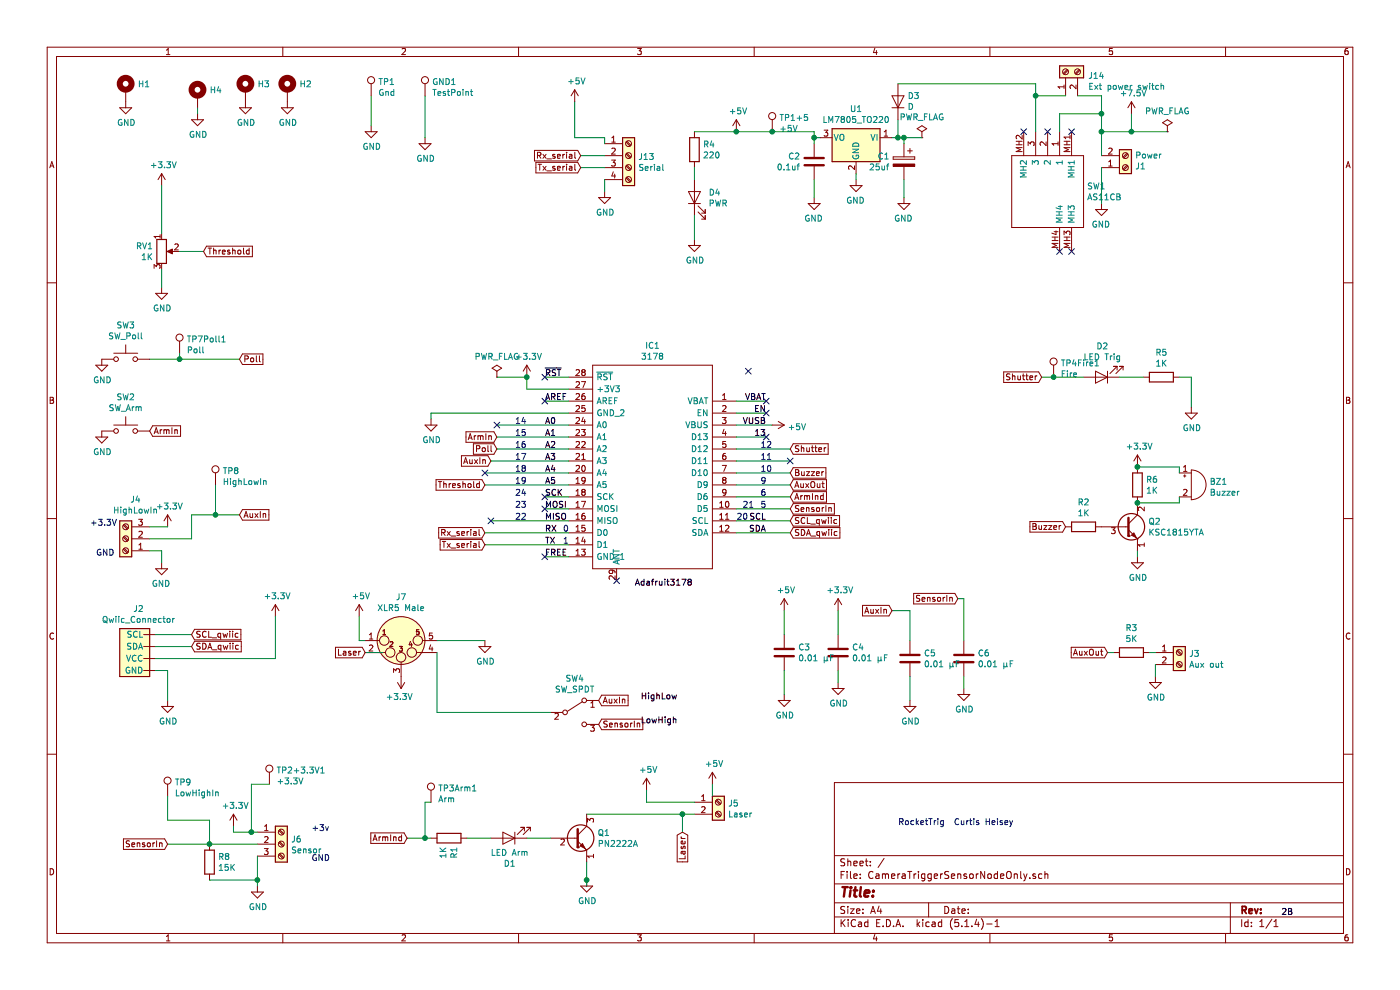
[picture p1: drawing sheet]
EESchema Schematic File Version 4
LIBS:CameraTriggerSensorNodeOnly-cache
EELAYER 30 0
EELAYER END
$Descr A4 11693 8268
encoding utf-8
Sheet 1 1
Title ""
Date ""
Rev ""
Comp ""
Comment1 ""
Comment2 ""
Comment3 ""
Comment4 ""
$EndDescr
$Comp
L Switch:SW_Push SW3
U 1 1
P 1050 3000
F 0 "SW3" H 1050 3285 50  0000 C CNN
F 1 "SW_Poll" H 1050 3194 50  0000 C CNN
F 2 "Button_Switch_THT:KSA_Tactile_SPST" H 1050 3200 50  0001 C CNN
F 3 "~http://www.ckswitches.com/media/1457/ksa_ksl.pdf" H 1050 3200 50  0001 C CNN
	1    1050 3000
	1    0    0    -1  
$EndComp
$Comp
L power:GND #PWR06
U 1 1
P 850 3000
F 0 "#PWR06" H 850 2750 50  0001 C CNN
F 1 "GND" H 855 2827 50  0000 C CNN
F 2 "" H 850 3000 50  0001 C CNN
F 3 "" H 850 3000 50  0001 C CNN
	1    850  3000
	1    0    0    -1  
$EndComp
$Comp
L power:GND #PWR0103
U 1 1
P 2150 7400
F 0 "#PWR0103" H 2150 7150 50  0001 C CNN
F 1 "GND" H 2155 7227 50  0000 C CNN
F 2 "" H 2150 7400 50  0001 C CNN
F 3 "" H 2150 7400 50  0001 C CNN
	1    2150 7400
	1    0    0    -1  
$EndComp
Wire Wire Line
	2150 7150 2150 7350
$Comp
L power:GND #PWR0106
U 1 1
P 1350 4700
F 0 "#PWR0106" H 1350 4450 50  0001 C CNN
F 1 "GND" H 1355 4527 50  0000 C CNN
F 2 "" H 1350 4700 50  0001 C CNN
F 3 "" H 1350 4700 50  0001 C CNN
	1    1350 4700
	-1   0    0    -1  
$EndComp
Text GLabel 2000 4300 2    50   Input ~ 0
AuxIn
Text Label 4550 3550 0    50   ~ 0
A0
Text Label 4550 3650 0    50   ~ 0
A1
Text Label 4550 3750 0    50   ~ 0
A2
Text Label 4550 3850 0    50   ~ 0
A3
Text Label 4550 3950 0    50   ~ 0
A4
Text Label 4550 4050 0    50   ~ 0
A5
Text Label 4550 4150 0    50   ~ 0
SCK
Text Label 4550 4250 0    50   ~ 0
MOSI
Wire Wire Line
	4400 3250 4750 3250
Wire Wire Line
	4400 3150 4400 3250
$Comp
L power:+3.3V #PWR0108
U 1 1
P 4400 3150
F 0 "#PWR0108" H 4400 3000 50  0001 C CNN
F 1 "+3.3V" H 4415 3323 50  0000 C CNN
F 2 "" H 4400 3150 50  0001 C CNN
F 3 "" H 4400 3150 50  0001 C CNN
	1    4400 3150
	1    0    0    -1  
$EndComp
Wire Wire Line
	4550 3350 4750 3350
Wire Wire Line
	4550 3150 4750 3150
Text Label 4550 3350 0    50   ~ 0
AREF
Text Label 4550 3150 0    50   ~ 0
~RST
Wire Wire Line
	4150 3550 4750 3550
Text GLabel 4150 3750 0    50   Input ~ 0
Poll
Wire Wire Line
	4150 3650 4750 3650
Wire Wire Line
	3600 3450 4750 3450
NoConn ~ 4550 3350
NoConn ~ 4550 3150
NoConn ~ 4550 4650
Wire Wire Line
	4550 4650 4750 4650
Text Label 4550 4650 0    50   ~ 0
FREE
Text Label 4550 4550 0    50   ~ 0
TX
Text Label 4550 4450 0    50   ~ 0
RX
Text Label 4550 4350 0    50   ~ 0
MISO
Wire Wire Line
	4150 3750 4750 3750
Wire Wire Line
	7150 1450 7150 1500
Wire Wire Line
	7550 1500 7550 1650
Wire Wire Line
	6800 1500 6800 1650
$Comp
L power:GND #PWR02
U 1 1
P 7550 1650
F 0 "#PWR02" H 7550 1400 50  0001 C CNN
F 1 "GND" H 7555 1477 50  0000 C CNN
F 2 "" H 7550 1650 50  0001 C CNN
F 3 "" H 7550 1650 50  0001 C CNN
	1    7550 1650
	-1   0    0    -1  
$EndComp
$Comp
L power:GND #PWR04
U 1 1
P 6800 1650
F 0 "#PWR04" H 6800 1400 50  0001 C CNN
F 1 "GND" H 6805 1477 50  0000 C CNN
F 2 "" H 6800 1650 50  0001 C CNN
F 3 "" H 6800 1650 50  0001 C CNN
	1    6800 1650
	-1   0    0    -1  
$EndComp
Wire Wire Line
	7550 1150 7550 1200
Wire Wire Line
	6800 1200 6800 1150
$Comp
L Device:C C2
U 1 1
P 6800 1350
F 0 "C2" H 6915 1396 50  0000 L CNN
F 1 "0.1uf" H 6915 1305 50  0000 L CNN
F 2 "Capacitor_THT:CP_Radial_Tantal_D5.0mm_P5.00mm" H 6838 1200 50  0001 C CNN
F 3 "~" H 6800 1350 50  0001 C CNN
	1    6800 1350
	-1   0    0    -1  
$EndComp
$Comp
L Device:CP C1
U 1 1
P 7550 1350
F 0 "C1" H 7668 1396 50  0000 L CNN
F 1 "25uf" H 7668 1305 50  0000 L CNN
F 2 "Capacitor_THT:CP_Radial_Tantal_D5.0mm_P5.00mm" H 7588 1200 50  0001 C CNN
F 3 "~" H 7550 1350 50  0001 C CNN
	1    7550 1350
	-1   0    0    -1  
$EndComp
Wire Wire Line
	6850 1150 6800 1150
Wire Wire Line
	7550 1150 7500 1150
$Comp
L Connector:Screw_Terminal_01x02 J1
U 1 1
P 9400 1400
F 0 "J1" H 9480 1392 50  0000 L CNN
F 1 "Power" H 9480 1301 50  0000 L CNN
F 2 "Connector_AMASS:AMASS_XT30U-F_1x02_P5.0mm_Vertical" H 9400 1400 50  0001 C CNN
F 3 "~https://www.te.com/commerce/DocumentDelivery/DDEController?Action=srchrtrv&DocNm=1308389_EUROSTYLE_TERMINAL_BLOCKS&DocType=CS&DocLang=English" H 9400 1400 50  0001 C CNN
	1    9400 1400
	1    0    0    1   
$EndComp
$Comp
L power:GND #PWR01
U 1 1
P 9200 1700
F 0 "#PWR01" H 9200 1450 50  0001 C CNN
F 1 "GND" H 9205 1527 50  0000 C CNN
F 2 "" H 9200 1700 50  0001 C CNN
F 3 "" H 9200 1700 50  0001 C CNN
	1    9200 1700
	-1   0    0    -1  
$EndComp
$Comp
L power:GND #PWR03
U 1 1
P 7150 1500
F 0 "#PWR03" H 7150 1250 50  0001 C CNN
F 1 "GND" H 7155 1327 50  0000 C CNN
F 2 "" H 7150 1500 50  0001 C CNN
F 3 "" H 7150 1500 50  0001 C CNN
	1    7150 1500
	-1   0    0    -1  
$EndComp
Wire Wire Line
	6800 1100 6800 1150
Connection ~ 6800 1150
Wire Wire Line
	1600 4300 1800 4300
Text GLabel 4100 3850 0    50   Input ~ 0
AuxIn
Wire Wire Line
	6150 1100 6450 1100
$Comp
L Device:D D3
U 1 1
P 7500 850
F 0 "D3" V 7546 771 50  0000 R CNN
F 1 "D" V 7455 771 50  0000 R CNN
F 2 "Diode_THT:D_DO-201AD_P12.70mm_Horizontal" H 7500 850 50  0001 C CNN
F 3 "~" H 7500 850 50  0001 C CNN
	1    7500 850 
	0    -1   -1   0   
$EndComp
Wire Wire Line
	7500 1000 7500 1150
Connection ~ 7500 1150
Wire Wire Line
	7500 1150 7450 1150
$Comp
L Connector:Screw_Terminal_01x02 J5
U 1 1
P 6000 6700
F 0 "J5" H 6080 6692 50  0000 L CNN
F 1 "Laser" H 6080 6601 50  0000 L CNN
F 2 "TerminalBlock_TE-Connectivity:TerminalBlock_TE_282834-2_1x02_P2.54mm_Horizontal" H 6000 6700 50  0001 C CNN
F 3 "~https://www.te.com/commerce/DocumentDelivery/DDEController?Action=srchrtrv&DocNm=1308389_EUROSTYLE_TERMINAL_BLOCKS&DocType=CS&DocLang=English" H 6000 6700 50  0001 C CNN
	1    6000 6700
	1    0    0    -1  
$EndComp
$Comp
L Device:LED D1
U 1 1
P 4250 7000
F 0 "D1" H 4243 7216 50  0000 C CNN
F 1 "LED Arm" H 4243 7125 50  0000 C CNN
F 2 "LED_THT:LED_D3.0mm" H 4250 7000 50  0001 C CNN
F 3 "~" H 4250 7000 50  0001 C CNN
	1    4250 7000
	-1   0    0    1   
$EndComp
$Comp
L Device:R R1
U 1 1
P 3750 7000
F 0 "R1" H 3820 7046 50  0000 L CNN
F 1 "1K" H 3820 6955 50  0000 L CNN
F 2 "Resistor_THT:R_Axial_DIN0207_L6.3mm_D2.5mm_P7.62mm_Horizontal" V 3680 7000 50  0001 C CNN
F 3 "~" H 3750 7000 50  0001 C CNN
	1    3750 7000
	0    1    1    0   
$EndComp
Text GLabel 3400 7000 0    50   Input ~ 0
ArmInd
$Comp
L Transistor_BJT:PN2222A Q1
U 1 1
P 4800 7000
F 0 "Q1" H 4990 7046 50  0000 L CNN
F 1 "PN2222A" H 4990 6955 50  0000 L CNN
F 2 "Package_TO_SOT_THT:TO-92L_HandSolder" H 5000 6925 50  0001 L CIN
F 3 "http://www.fairchildsemi.com/ds/PN/PN2222A.pdf" H 4800 7000 50  0001 L CNN
	1    4800 7000
	1    0    0    -1  
$EndComp
$Comp
L power:GND #PWR014
U 1 1
P 4900 7350
F 0 "#PWR014" H 4900 7100 50  0001 C CNN
F 1 "GND" H 4905 7177 50  0000 C CNN
F 2 "" H 4900 7350 50  0001 C CNN
F 3 "" H 4900 7350 50  0001 C CNN
	1    4900 7350
	1    0    0    -1  
$EndComp
Wire Wire Line
	4900 7400 4900 7350
Connection ~ 4900 7350
Wire Wire Line
	4900 7350 4900 7200
Wire Wire Line
	4400 7000 4600 7000
Wire Wire Line
	3400 7000 3550 7000
Wire Wire Line
	5400 6600 5400 6700
$Comp
L power:+5V #PWR0112
U 1 1
P 5400 6600
F 0 "#PWR0112" H 5400 6450 50  0001 C CNN
F 1 "+5V" H 5415 6773 50  0000 C CNN
F 2 "" H 5400 6600 50  0001 C CNN
F 3 "" H 5400 6600 50  0001 C CNN
	1    5400 6600
	1    0    0    -1  
$EndComp
Wire Wire Line
	1950 6950 2100 6950
Wire Wire Line
	1950 6900 1950 6950
Text GLabel 8900 4400 0    50   Input ~ 0
Buzzer
Wire Wire Line
	1400 7050 1750 7050
Text GLabel 1400 7050 0    50   Input ~ 0
SensorIn
Wire Wire Line
	9250 5450 9300 5450
Wire Wire Line
	9650 5550 9650 5650
Wire Wire Line
	9600 5450 9650 5450
$Comp
L power:GND #PWR0107
U 1 1
P 9650 5650
F 0 "#PWR0107" H 9650 5400 50  0001 C CNN
F 1 "GND" H 9655 5477 50  0000 C CNN
F 2 "" H 9650 5650 50  0001 C CNN
F 3 "" H 9650 5650 50  0001 C CNN
	1    9650 5650
	1    0    0    -1  
$EndComp
$Comp
L Device:R R3
U 1 1
P 9450 5450
F 0 "R3" V 9243 5450 50  0000 C CNN
F 1 "5K" V 9334 5450 50  0000 C CNN
F 2 "Resistor_THT:R_Axial_DIN0207_L6.3mm_D2.5mm_P7.62mm_Horizontal" V 9380 5450 50  0001 C CNN
F 3 "~" H 9450 5450 50  0001 C CNN
	1    9450 5450
	0    1    1    0   
$EndComp
Text GLabel 9250 5450 0    50   Input ~ 0
AuxOut
$Comp
L Device:Buzzer BZ1
U 1 1
P 9950 4050
F 0 "BZ1" H 10102 4079 50  0000 L CNN
F 1 "Buzzer" H 10102 3988 50  0000 L CNN
F 2 "Buzzer_Beeper:Buzzer_TDK_PS1240P02BT_D12.2mm_H6.5mm" V 9925 4150 50  0001 C CNN
F 3 "~" V 9925 4150 50  0001 C CNN
	1    9950 4050
	1    0    0    -1  
$EndComp
$Comp
L Connector:Screw_Terminal_01x03 J6
U 1 1
P 2350 7050
F 0 "J6" H 2430 7092 50  0000 L CNN
F 1 "Sensor" H 2430 7001 50  0000 L CNN
F 2 "TerminalBlock_TE-Connectivity:TerminalBlock_TE_282834-3_1x03_P2.54mm_Horizontal" H 2350 7050 50  0001 C CNN
F 3 "~https://www.te.com/commerce/DocumentDelivery/DDEController?Action=srchrtrv&DocNm=1308389_EUROSTYLE_TERMINAL_BLOCKS&DocType=CS&DocLang=English" H 2350 7050 50  0001 C CNN
	1    2350 7050
	1    0    0    -1  
$EndComp
$Comp
L Connector:Screw_Terminal_01x02 J3
U 1 1
P 9850 5450
F 0 "J3" H 9930 5442 50  0000 L CNN
F 1 "Aux out" H 9930 5351 50  0000 L CNN
F 2 "TerminalBlock_TE-Connectivity:TerminalBlock_TE_282834-2_1x02_P2.54mm_Horizontal" H 9850 5450 50  0001 C CNN
F 3 "~https://www.te.com/commerce/DocumentDelivery/DDEController?Action=srchrtrv&DocNm=1308389_EUROSTYLE_TERMINAL_BLOCKS&DocType=CS&DocLang=English" H 9850 5450 50  0001 C CNN
	1    9850 5450
	1    0    0    -1  
$EndComp
$Comp
L Connector:Screw_Terminal_01x03 J4
U 1 1
P 1050 4500
F 0 "J4" H 968 4175 50  0000 C CNN
F 1 "HighLowIn" H 968 4266 50  0000 C CNN
F 2 "TerminalBlock_TE-Connectivity:TerminalBlock_TE_282834-3_1x03_P2.54mm_Horizontal" H 1050 4500 50  0001 C CNN
F 3 "~" H 1050 4500 50  0001 C CNN
	1    1050 4500
	-1   0    0    1   
$EndComp
$Comp
L power:+3.3V #PWR08
U 1 1
P 1400 4400
F 0 "#PWR08" H 1400 4250 50  0001 C CNN
F 1 "+3.3V" H 1415 4573 50  0000 C CNN
F 2 "" H 1400 4400 50  0001 C CNN
F 3 "" H 1400 4400 50  0001 C CNN
	1    1400 4400
	1    0    0    -1  
$EndComp
Wire Wire Line
	1250 4400 1400 4400
Wire Wire Line
	1350 4600 1350 4700
Wire Wire Line
	1250 4600 1350 4600
Wire Wire Line
	1250 4500 1600 4500
Wire Wire Line
	1600 4500 1600 4300
$Comp
L power:+3.3V #PWR0110
U 1 1
P 1950 6900
F 0 "#PWR0110" H 1950 6750 50  0001 C CNN
F 1 "+3.3V" H 1965 7073 50  0000 C CNN
F 2 "" H 1950 6900 50  0001 C CNN
F 3 "" H 1950 6900 50  0001 C CNN
	1    1950 6900
	1    0    0    -1  
$EndComp
Wire Wire Line
	4100 4350 4750 4350
Wire Wire Line
	4750 4050 4050 4050
Text Label 5300 4900 0    50   ~ 0
Adafruit3178
$Comp
L Device:LED D4
U 1 1
P 5800 1650
F 0 "D4" V 5839 1533 50  0000 R CNN
F 1 "PWR" V 5748 1533 50  0000 R CNN
F 2 "LED_THT:LED_D3.0mm" H 5800 1650 50  0001 C CNN
F 3 "~" H 5800 1650 50  0001 C CNN
	1    5800 1650
	0    -1   -1   0   
$EndComp
$Comp
L Device:R R4
U 1 1
P 5800 1250
F 0 "R4" H 5870 1296 50  0000 L CNN
F 1 "220" H 5870 1205 50  0000 L CNN
F 2 "Resistor_THT:R_Axial_DIN0207_L6.3mm_D2.5mm_P7.62mm_Horizontal" V 5730 1250 50  0001 C CNN
F 3 "~" H 5800 1250 50  0001 C CNN
	1    5800 1250
	1    0    0    -1  
$EndComp
$Comp
L power:GND #PWR018
U 1 1
P 5800 2000
F 0 "#PWR018" H 5800 1750 50  0001 C CNN
F 1 "GND" H 5805 1827 50  0000 C CNN
F 2 "" H 5800 2000 50  0001 C CNN
F 3 "" H 5800 2000 50  0001 C CNN
	1    5800 2000
	1    0    0    -1  
$EndComp
Wire Wire Line
	5800 1100 6150 1100
Connection ~ 6150 1100
Wire Wire Line
	5800 1400 5800 1500
Wire Wire Line
	5800 1800 5800 2000
$Comp
L power:+5V #PWR0113
U 1 1
P 6150 1100
F 0 "#PWR0113" H 6150 950 50  0001 C CNN
F 1 "+5V" H 6165 1273 50  0000 C CNN
F 2 "" H 6150 1100 50  0001 C CNN
F 3 "" H 6150 1100 50  0001 C CNN
	1    6150 1100
	1    0    0    -1  
$EndComp
$Comp
L Regulator_Linear:LM7805_TO220 U1
U 1 1
P 7150 1150
F 0 "U1" H 7150 1392 50  0000 C CNN
F 1 "LM7805_TO220" H 7150 1301 50  0000 C CNN
F 2 "Package_TO_SOT_THT:TO-220-3_Vertical" H 7150 1375 50  0001 C CIN
F 3 "http://www.fairchildsemi.com/ds/LM/LM7805.pdf" H 7150 1100 50  0001 C CNN
	1    7150 1150
	-1   0    0    -1  
$EndComp
$Comp
L Connector:TestPoint TP1+5
U 1 1
P 6450 1100
F 0 "TP1+5" H 6508 1218 50  0000 L CNN
F 1 "+5V" H 6508 1127 50  0000 L CNN
F 2 "TestPoint:TestPoint_Keystone_5010-5014_Multipurpose" H 6650 1100 50  0001 C CNN
F 3 "~" H 6650 1100 50  0001 C CNN
	1    6450 1100
	1    0    0    -1  
$EndComp
Connection ~ 6450 1100
Wire Wire Line
	6450 1100 6800 1100
$Comp
L power:GND #PWR0111
U 1 1
P 2050 850
F 0 "#PWR0111" H 2050 600 50  0001 C CNN
F 1 "GND" H 2055 677 50  0000 C CNN
F 2 "" H 2050 850 50  0001 C CNN
F 3 "" H 2050 850 50  0001 C CNN
	1    2050 850 
	1    0    0    -1  
$EndComp
$Comp
L power:GND #PWR0114
U 1 1
P 2400 850
F 0 "#PWR0114" H 2400 600 50  0001 C CNN
F 1 "GND" H 2405 677 50  0000 C CNN
F 2 "" H 2400 850 50  0001 C CNN
F 3 "" H 2400 850 50  0001 C CNN
	1    2400 850 
	1    0    0    -1  
$EndComp
$Comp
L power:GND #PWR0116
U 1 1
P 1650 950
F 0 "#PWR0116" H 1650 700 50  0001 C CNN
F 1 "GND" H 1655 777 50  0000 C CNN
F 2 "" H 1650 950 50  0001 C CNN
F 3 "" H 1650 950 50  0001 C CNN
	1    1650 950 
	1    0    0    -1  
$EndComp
$Comp
L Connector:TestPoint TP2+3.3V1
U 1 1
P 2250 6550
F 0 "TP2+3.3V1" H 2308 6668 50  0000 L CNN
F 1 "+3.3V" H 2308 6577 50  0000 L CNN
F 2 "TestPoint:TestPoint_Keystone_5010-5014_Multipurpose" H 2450 6550 50  0001 C CNN
F 3 "~" H 2450 6550 50  0001 C CNN
	1    2250 6550
	1    0    0    -1  
$EndComp
Wire Wire Line
	2100 6950 2100 6550
Wire Wire Line
	2100 6550 2250 6550
Connection ~ 2100 6950
Wire Wire Line
	2100 6950 2150 6950
$Comp
L Connector:TestPoint TP3Arm1
U 1 1
P 3600 6700
F 0 "TP3Arm1" H 3658 6818 50  0000 L CNN
F 1 "Arm" H 3658 6727 50  0000 L CNN
F 2 "TestPoint:TestPoint_Keystone_5010-5014_Multipurpose" H 3800 6700 50  0001 C CNN
F 3 "~" H 3800 6700 50  0001 C CNN
	1    3600 6700
	1    0    0    -1  
$EndComp
Wire Wire Line
	3600 6700 3550 6700
Wire Wire Line
	3550 6700 3550 7000
Connection ~ 3550 7000
Wire Wire Line
	3550 7000 3600 7000
$Comp
L Connector:TestPoint TP4Fire1
U 1 1
P 8800 3150
F 0 "TP4Fire1" H 8858 3268 50  0000 L CNN
F 1 "Fire" H 8858 3177 50  0000 L CNN
F 2 "TestPoint:TestPoint_Keystone_5010-5014_Multipurpose" H 9000 3150 50  0001 C CNN
F 3 "~" H 9000 3150 50  0001 C CNN
	1    8800 3150
	1    0    0    -1  
$EndComp
$Comp
L Connector:TestPoint TP8
U 1 1
P 1800 4050
F 0 "TP8" H 1858 4168 50  0000 L CNN
F 1 "HighLowIn" H 1858 4077 50  0000 L CNN
F 2 "TestPoint:TestPoint_Keystone_5010-5014_Multipurpose" H 2000 4050 50  0001 C CNN
F 3 "~" H 2000 4050 50  0001 C CNN
	1    1800 4050
	1    0    0    -1  
$EndComp
$Comp
L Connector:TestPoint TP9
U 1 1
P 1400 6650
F 0 "TP9" H 1458 6768 50  0000 L CNN
F 1 "LowHighIn" H 1458 6677 50  0000 L CNN
F 2 "TestPoint:TestPoint_Keystone_5010-5014_Multipurpose" H 1600 6650 50  0001 C CNN
F 3 "~" H 1600 6650 50  0001 C CNN
	1    1400 6650
	1    0    0    -1  
$EndComp
Wire Wire Line
	1800 4050 1800 4300
Connection ~ 1800 4300
Wire Wire Line
	1800 4300 2000 4300
$Comp
L Device:R R8
U 1 1
P 1750 7200
F 0 "R8" H 1820 7246 50  0000 L CNN
F 1 "15K" H 1820 7155 50  0000 L CNN
F 2 "Resistor_THT:R_Axial_DIN0207_L6.3mm_D2.5mm_P7.62mm_Horizontal" V 1680 7200 50  0001 C CNN
F 3 "~" H 1750 7200 50  0001 C CNN
	1    1750 7200
	1    0    0    -1  
$EndComp
Connection ~ 1750 7050
Wire Wire Line
	1750 7050 2150 7050
Wire Wire Line
	1750 7350 2150 7350
Connection ~ 2150 7350
Wire Wire Line
	2150 7350 2150 7400
Wire Wire Line
	1400 6650 1400 6850
Wire Wire Line
	1400 6850 1750 6850
Wire Wire Line
	1750 6850 1750 7050
Text Notes 2600 6950 0    50   ~ 0
+3v
Text Notes 2600 7200 0    50   ~ 0
GND
Text Notes 750  4400 0    50   ~ 0
+3.3V
Text Notes 800  4650 0    50   ~ 0
GND
$Comp
L power:PWR_FLAG #FLG0101
U 1 1
P 9750 1100
F 0 "#FLG0101" H 9750 1175 50  0001 C CNN
F 1 "PWR_FLAG" H 9750 1273 50  0000 C CNN
F 2 "" H 9750 1100 50  0001 C CNN
F 3 "~" H 9750 1100 50  0001 C CNN
	1    9750 1100
	1    0    0    -1  
$EndComp
Wire Wire Line
	9750 1100 9450 1100
Connection ~ 9450 1100
$Comp
L power:+7.5V #PWR0101
U 1 1
P 9450 950
F 0 "#PWR0101" H 9450 800 50  0001 C CNN
F 1 "+7.5V" H 9465 1123 50  0000 C CNN
F 2 "" H 9450 950 50  0001 C CNN
F 3 "" H 9450 950 50  0001 C CNN
	1    9450 950 
	1    0    0    -1  
$EndComp
Wire Wire Line
	9450 950  9450 1100
$Comp
L power:PWR_FLAG #FLG0102
U 1 1
P 4150 3150
F 0 "#FLG0102" H 4150 3225 50  0001 C CNN
F 1 "PWR_FLAG" H 4150 3323 50  0000 C CNN
F 2 "" H 4150 3150 50  0001 C CNN
F 3 "~" H 4150 3150 50  0001 C CNN
	1    4150 3150
	1    0    0    -1  
$EndComp
Wire Wire Line
	4150 3150 4400 3150
Connection ~ 4400 3150
$Comp
L power:PWR_FLAG #FLG0103
U 1 1
P 7700 1150
F 0 "#FLG0103" H 7700 1225 50  0001 C CNN
F 1 "PWR_FLAG" H 7700 1323 50  0000 C CNN
F 2 "" H 7700 1150 50  0001 C CNN
F 3 "~" H 7700 1150 50  0001 C CNN
	1    7700 1150
	1    0    0    -1  
$EndComp
Connection ~ 7550 1150
Wire Wire Line
	7550 1150 7700 1150
$Comp
L Mechanical:MountingHole_Pad H4
U 1 1
P 1650 800
F 0 "H4" H 1750 849 50  0000 L CNN
F 1 " " H 1750 758 50  0000 L CNN
F 2 "MountingHole:MountingHole_3.7mm_Pad" H 1650 800 50  0001 C CNN
F 3 "~" H 1650 800 50  0001 C CNN
	1    1650 800 
	1    0    0    -1  
$EndComp
Wire Wire Line
	1650 900  1650 950 
$Comp
L Mechanical:MountingHole_Pad H3
U 1 1
P 2050 750
F 0 "H3" H 2150 799 50  0000 L CNN
F 1 " " H 2150 708 50  0000 L CNN
F 2 "MountingHole:MountingHole_3.7mm_Pad" H 2050 750 50  0001 C CNN
F 3 "~" H 2050 750 50  0001 C CNN
	1    2050 750 
	1    0    0    -1  
$EndComp
$Comp
L Mechanical:MountingHole_Pad H2
U 1 1
P 2400 750
F 0 "H2" H 2500 799 50  0000 L CNN
F 1 " " H 2500 708 50  0000 L CNN
F 2 "MountingHole:MountingHole_3.7mm_Pad" H 2400 750 50  0001 C CNN
F 3 "~" H 2400 750 50  0001 C CNN
	1    2400 750 
	1    0    0    -1  
$EndComp
Wire Wire Line
	9200 1400 9200 1700
Wire Wire Line
	9200 1300 9200 1100
Connection ~ 9200 1100
Wire Wire Line
	9200 1100 9450 1100
Text Notes 4300 3550 0    50   ~ 0
14
Text Notes 4300 3650 0    50   ~ 0
15
Text Notes 4300 3750 0    50   ~ 0
16
Text Notes 4300 4050 0    50   ~ 0
19
Text Notes 4300 4150 0    50   ~ 0
24
Text Notes 4300 4250 0    50   ~ 0
23
Text Notes 4300 4350 0    50   ~ 0
22
Wire Wire Line
	4100 3850 4750 3850
Text Notes 4300 3850 0    50   ~ 0
17
Text Notes 4300 3950 0    50   ~ 0
18
Text Notes 4700 4450 0    50   ~ 0
0
Text Notes 4700 4550 0    50   ~ 0
1
$Comp
L power:GND #PWR020
U 1 1
P 5050 1600
F 0 "#PWR020" H 5050 1350 50  0001 C CNN
F 1 "GND" H 5055 1427 50  0000 C CNN
F 2 "" H 5050 1600 50  0001 C CNN
F 3 "" H 5050 1600 50  0001 C CNN
	1    5050 1600
	1    0    0    -1  
$EndComp
$Comp
L power:+5V #PWR019
U 1 1
P 4800 850
F 0 "#PWR019" H 4800 700 50  0001 C CNN
F 1 "+5V" H 4815 1023 50  0000 C CNN
F 2 "" H 4800 850 50  0001 C CNN
F 3 "" H 4800 850 50  0001 C CNN
	1    4800 850 
	1    0    0    -1  
$EndComp
Wire Wire Line
	4800 850  4800 1150
$Comp
L Connector:Screw_Terminal_01x02 J14
U 1 1
P 8900 600
F 0 "J14" V 8864 412 50  0000 R CNN
F 1 "Ext power switch" V 8773 412 50  0000 R CNN
F 2 "TerminalBlock_TE-Connectivity:TerminalBlock_TE_282834-2_1x02_P2.54mm_Horizontal" H 8900 600 50  0001 C CNN
F 3 "~" H 8900 600 50  0001 C CNN
	1    8900 600 
	0    -1   -1   0   
$EndComp
Wire Wire Line
	9000 800  9200 800 
Wire Wire Line
	9200 800  9200 950 
Wire Wire Line
	8650 800  8900 800 
$Comp
L Connector:TestPoint GND1
U 1 1
P 3550 800
F 0 "GND1" H 3608 918 50  0000 L CNN
F 1 "TestPoint" H 3608 827 50  0000 L CNN
F 2 "TestPoint:TestPoint_Keystone_5000-5004_Miniature" H 3750 800 50  0001 C CNN
F 3 "~" H 3750 800 50  0001 C CNN
	1    3550 800 
	1    0    0    -1  
$EndComp
$Comp
L power:GND #PWR0102
U 1 1
P 3550 1150
F 0 "#PWR0102" H 3550 900 50  0001 C CNN
F 1 "GND" H 3555 977 50  0000 C CNN
F 2 "" H 3550 1150 50  0001 C CNN
F 3 "" H 3550 1150 50  0001 C CNN
	1    3550 1150
	1    0    0    -1  
$EndComp
Wire Wire Line
	3550 800  3550 1150
Wire Wire Line
	8650 700  8650 800 
Wire Wire Line
	7500 700  8650 700 
Wire Wire Line
	8650 1100 8650 800 
Connection ~ 8650 800 
Text Label 10700 7650 0    50   ~ 0
2B
Text Notes 7500 6900 0    50   ~ 0
RocketTrig  Curtis Heisey
$Comp
L Device:C C4
U 1 1
P 7000 5450
F 0 "C4" H 7115 5496 50  0000 L CNN
F 1 "0.01 μF" H 7115 5405 50  0000 L CNN
F 2 "Capacitor_THT:C_Disc_D7.5mm_W2.5mm_P5.00mm" H 7038 5300 50  0001 C CNN
F 3 "~" H 7000 5450 50  0001 C CNN
	1    7000 5450
	1    0    0    -1  
$EndComp
$Comp
L Device:C C3
U 1 1
P 6550 5450
F 0 "C3" H 6665 5496 50  0000 L CNN
F 1 "0.01 μF" H 6665 5405 50  0000 L CNN
F 2 "Capacitor_THT:C_Disc_D7.5mm_W2.5mm_P5.00mm" H 6588 5300 50  0001 C CNN
F 3 "~" H 6550 5450 50  0001 C CNN
	1    6550 5450
	1    0    0    -1  
$EndComp
$Comp
L power:GND #PWR024
U 1 1
P 7000 5700
F 0 "#PWR024" H 7000 5450 50  0001 C CNN
F 1 "GND" H 7005 5527 50  0000 C CNN
F 2 "" H 7000 5700 50  0001 C CNN
F 3 "" H 7000 5700 50  0001 C CNN
	1    7000 5700
	1    0    0    -1  
$EndComp
$Comp
L power:GND #PWR022
U 1 1
P 6550 5800
F 0 "#PWR022" H 6550 5550 50  0001 C CNN
F 1 "GND" H 6555 5627 50  0000 C CNN
F 2 "" H 6550 5800 50  0001 C CNN
F 3 "" H 6550 5800 50  0001 C CNN
	1    6550 5800
	1    0    0    -1  
$EndComp
Wire Wire Line
	6550 5800 6550 5600
Wire Wire Line
	7000 5600 7000 5700
$Comp
L power:+3.3V #PWR023
U 1 1
P 7000 5100
F 0 "#PWR023" H 7000 4950 50  0001 C CNN
F 1 "+3.3V" H 7015 5273 50  0000 C CNN
F 2 "" H 7000 5100 50  0001 C CNN
F 3 "" H 7000 5100 50  0001 C CNN
	1    7000 5100
	1    0    0    -1  
$EndComp
$Comp
L power:+5V #PWR021
U 1 1
P 6550 5100
F 0 "#PWR021" H 6550 4950 50  0001 C CNN
F 1 "+5V" H 6565 5273 50  0000 C CNN
F 2 "" H 6550 5100 50  0001 C CNN
F 3 "" H 6550 5100 50  0001 C CNN
	1    6550 5100
	1    0    0    -1  
$EndComp
Wire Wire Line
	6550 5300 6550 5100
Wire Wire Line
	7000 5100 7000 5300
$Comp
L Device:C C6
U 1 1
P 8050 5500
F 0 "C6" H 8165 5546 50  0000 L CNN
F 1 "0.01 μF" H 8165 5455 50  0000 L CNN
F 2 "Capacitor_THT:C_Disc_D7.5mm_W2.5mm_P5.00mm" H 8088 5350 50  0001 C CNN
F 3 "~" H 8050 5500 50  0001 C CNN
	1    8050 5500
	1    0    0    -1  
$EndComp
$Comp
L Device:C C5
U 1 1
P 7600 5500
F 0 "C5" H 7715 5546 50  0000 L CNN
F 1 "0.01 μF" H 7715 5455 50  0000 L CNN
F 2 "Capacitor_THT:C_Disc_D7.5mm_W2.5mm_P5.00mm" H 7638 5350 50  0001 C CNN
F 3 "~" H 7600 5500 50  0001 C CNN
	1    7600 5500
	1    0    0    -1  
$EndComp
$Comp
L power:GND #PWR026
U 1 1
P 8050 5750
F 0 "#PWR026" H 8050 5500 50  0001 C CNN
F 1 "GND" H 8055 5577 50  0000 C CNN
F 2 "" H 8050 5750 50  0001 C CNN
F 3 "" H 8050 5750 50  0001 C CNN
	1    8050 5750
	1    0    0    -1  
$EndComp
$Comp
L power:GND #PWR025
U 1 1
P 7600 5850
F 0 "#PWR025" H 7600 5600 50  0001 C CNN
F 1 "GND" H 7605 5677 50  0000 C CNN
F 2 "" H 7600 5850 50  0001 C CNN
F 3 "" H 7600 5850 50  0001 C CNN
	1    7600 5850
	1    0    0    -1  
$EndComp
Wire Wire Line
	7600 5850 7600 5650
Wire Wire Line
	8050 5650 8050 5750
Text GLabel 7450 5100 0    50   Input ~ 0
AuxIn
Text GLabel 8000 5000 0    50   Input ~ 0
SensorIn
Wire Wire Line
	8000 5000 8050 5000
Wire Wire Line
	8050 5000 8050 5350
Wire Wire Line
	7450 5100 7600 5100
Wire Wire Line
	7600 5100 7600 5350
Wire Wire Line
	3900 7000 4100 7000
Text Notes 6150 4350 0    50   ~ 0
20
Text Notes 6200 4250 0    50   ~ 0
21
Text Notes 6350 3750 0    50   ~ 0
12
Text Notes 6350 3850 0    50   ~ 0
11
Text Notes 6350 3950 0    50   ~ 0
10
Text Notes 6350 4050 0    50   ~ 0
9
Text Notes 6350 4150 0    50   ~ 0
6
Text Notes 6350 4250 0    50   ~ 0
5
Text Label 6400 4350 2    50   ~ 0
SCL
Text Label 6400 4450 2    50   ~ 0
SDA
Text GLabel 6600 4250 2    50   Input ~ 0
SensorIn
Text GLabel 6600 4150 2    50   Input ~ 0
ArmInd
Text GLabel 6600 3950 2    50   Input ~ 0
Buzzer
Text GLabel 6600 3750 2    50   Input ~ 0
Shutter
NoConn ~ 6400 3350
NoConn ~ 6400 3450
NoConn ~ 6400 3650
Text GLabel 6600 4050 2    50   Input ~ 0
AuxOut
$Comp
L power:+5V #PWR09
U 1 1
P 6450 3550
F 0 "#PWR09" H 6450 3400 50  0001 C CNN
F 1 "+5V" V 6465 3678 50  0000 L CNN
F 2 "" H 6450 3550 50  0001 C CNN
F 3 "" H 6450 3550 50  0001 C CNN
	1    6450 3550
	0    1    1    0   
$EndComp
Text Label 6400 3650 2    50   ~ 0
13
Text Label 6400 3550 2    50   ~ 0
VUSB
Text Label 6400 3450 2    50   ~ 0
EN
Text Label 6400 3350 2    50   ~ 0
VBAT
Wire Wire Line
	3600 3500 3600 3450
$Comp
L power:GND #PWR0109
U 1 1
P 3600 3500
F 0 "#PWR0109" H 3600 3250 50  0001 C CNN
F 1 "GND" H 3605 3327 50  0000 C CNN
F 2 "" H 3600 3500 50  0001 C CNN
F 3 "" H 3600 3500 50  0001 C CNN
	1    3600 3500
	1    0    0    -1  
$EndComp
Wire Wire Line
	4900 6800 5700 6800
NoConn ~ 5150 4850
$Comp
L Connector:TestPoint TP1
U 1 1
P 3100 800
F 0 "TP1" H 3158 918 50  0000 L CNN
F 1 "Gnd" H 3158 827 50  0000 L CNN
F 2 "TestPoint:TestPoint_Keystone_5000-5004_Miniature" H 3300 800 50  0001 C CNN
F 3 "~" H 3300 800 50  0001 C CNN
	1    3100 800 
	1    0    0    -1  
$EndComp
$Comp
L power:GND #PWR027
U 1 1
P 3100 1050
F 0 "#PWR027" H 3100 800 50  0001 C CNN
F 1 "GND" H 3105 877 50  0000 C CNN
F 2 "" H 3100 1050 50  0001 C CNN
F 3 "" H 3100 1050 50  0001 C CNN
	1    3100 1050
	1    0    0    -1  
$EndComp
Wire Wire Line
	3100 1050 3100 800 
Wire Wire Line
	8850 1100 8850 950 
Wire Wire Line
	8850 950  9200 950 
Connection ~ 9200 950 
Wire Wire Line
	9200 950  9200 1100
NoConn ~ 8750 1100
$Comp
L SamacSys_Parts:AS11CB SW1
U 1 1
P 8950 1100
F 0 "SW1" V 9404 1228 50  0000 L CNN
F 1 "AS11CB" V 9495 1228 50  0000 L CNN
F 2 "CameraTriggerPCB:AS11CB" H 9800 1200 50  0001 L CNN
F 3 "https://www.mouser.com/datasheet/2/295/Aslides-1663571.pdf" H 9800 1100 50  0001 L CNN
F 4 "Slide Switches" H 9800 1000 50  0001 L CNN "Description"
F 5 "11.6" H 9800 900 50  0001 L CNN "Height"
F 6 "NKK Switches" H 9800 800 50  0001 L CNN "Manufacturer_Name"
F 7 "AS11CB" H 9800 700 50  0001 L CNN "Manufacturer_Part_Number"
F 8 "633-AS11CB" H 9800 600 50  0001 L CNN "Mouser Part Number"
F 9 "https://www.mouser.com/Search/Refine.aspx?Keyword=633-AS11CB" H 9800 500 50  0001 L CNN "Mouser Price/Stock"
F 10 "" H 9800 400 50  0001 L CNN "RS Part Number"
F 11 "" H 9800 300 50  0001 L CNN "RS Price/Stock"
	1    8950 1100
	0    1    1    0   
$EndComp
NoConn ~ 8950 2100
NoConn ~ 8850 2100
NoConn ~ 8550 1100
NoConn ~ 8950 1100
NoConn ~ 6600 3850
NoConn ~ 4100 4350
NoConn ~ 4150 3550
$Comp
L SparkFun_SchematicComponents:Qwiic_Connector J2
U 1 1
P 1100 5450
F 0 "J2" H 1157 5817 50  0000 C CNN
F 1 "Qwiic_Connector" H 1157 5726 50  0000 C CNN
F 2 "Connectors:1X04_1MM_RA_STRESSRELIEF" H 1080 5550 20  0001 C CNN
F 3 "" H 1050 5400 60  0001 C CNN
	1    1100 5450
	1    0    0    -1  
$EndComp
$Comp
L power:+3.3V #PWR07
U 1 1
P 2300 5150
F 0 "#PWR07" H 2300 5000 50  0001 C CNN
F 1 "+3.3V" H 2315 5323 50  0000 C CNN
F 2 "" H 2300 5150 50  0001 C CNN
F 3 "" H 2300 5150 50  0001 C CNN
	1    2300 5150
	1    0    0    -1  
$EndComp
$Comp
L power:GND #PWR05
U 1 1
P 1400 5850
F 0 "#PWR05" H 1400 5600 50  0001 C CNN
F 1 "GND" H 1405 5677 50  0000 C CNN
F 2 "" H 1400 5850 50  0001 C CNN
F 3 "" H 1400 5850 50  0001 C CNN
	1    1400 5850
	1    0    0    -1  
$EndComp
Wire Wire Line
	1300 5600 1400 5600
Wire Wire Line
	1400 5600 1400 5850
Text GLabel 1600 5300 2    50   Input ~ 0
SCL_qwiic
Text GLabel 1600 5400 2    50   Input ~ 0
SDA_qwiic
Wire Wire Line
	1300 5400 1600 5400
Wire Wire Line
	1300 5300 1600 5300
Text GLabel 6600 4350 2    50   Input ~ 0
SCL_qwiic
Text GLabel 6600 4450 2    50   Input ~ 0
SDA_qwiic
Wire Wire Line
	4050 3950 4750 3950
NoConn ~ 4050 3950
$Comp
L Connector:Screw_Terminal_01x04 J13
U 1 1
P 5250 1300
F 0 "J13" H 5330 1292 50  0000 L CNN
F 1 "Serial" H 5330 1201 50  0000 L CNN
F 2 "TerminalBlock_TE-Connectivity:TerminalBlock_TE_282834-4_1x04_P2.54mm_Horizontal" H 5250 1300 50  0001 C CNN
F 3 "~" H 5250 1300 50  0001 C CNN
	1    5250 1300
	1    0    0    -1  
$EndComp
Wire Wire Line
	4800 1150 5050 1150
Wire Wire Line
	5050 1150 5050 1200
Wire Wire Line
	5050 1500 5050 1600
Text GLabel 4850 1300 0    50   Input ~ 0
Rx_serial
Text GLabel 4850 1400 0    50   Input ~ 0
Tx_serial
Wire Wire Line
	4850 1300 5050 1300
Wire Wire Line
	4850 1400 5050 1400
Text GLabel 4050 4450 0    50   Input ~ 0
Rx_serial
Text GLabel 4050 4550 0    50   Input ~ 0
Tx_serial
Wire Wire Line
	4050 4450 4750 4450
Wire Wire Line
	4050 4550 4750 4550
Wire Wire Line
	2300 5500 2300 5150
$Comp
L power:GND #PWR012
U 1 1
P 1350 2400
F 0 "#PWR012" H 1350 2150 50  0001 C CNN
F 1 "GND" H 1355 2227 50  0000 C CNN
F 2 "" H 1350 2400 50  0001 C CNN
F 3 "" H 1350 2400 50  0001 C CNN
	1    1350 2400
	1    0    0    -1  
$EndComp
$Comp
L power:+3.3V #PWR011
U 1 1
P 1350 1550
F 0 "#PWR011" H 1350 1400 50  0001 C CNN
F 1 "+3.3V" H 1365 1723 50  0000 C CNN
F 2 "" H 1350 1550 50  0001 C CNN
F 3 "" H 1350 1550 50  0001 C CNN
	1    1350 1550
	1    0    0    -1  
$EndComp
Wire Wire Line
	1350 1550 1350 1950
Wire Wire Line
	1350 2250 1350 2400
Text GLabel 1700 2100 2    50   Input ~ 0
Threshold
$Comp
L Device:R_POT RV1
U 1 1
P 1350 2100
F 0 "RV1" H 1280 2146 50  0000 R CNN
F 1 "1K" H 1280 2055 50  0000 R CNN
F 2 "Potentiometer_THT:Potentiometer_Alps_RK09K_Single_Vertical" H 1350 2100 50  0001 C CNN
F 3 "https://www.mouser.com/ProductDetail/ALPS/RK09K1130A8G?qs=sGAEpiMZZMtC25l1F4XBU3JeeCo7XMTlBi0F3pTrQUE%3D" H 1350 2100 50  0001 C CNN
	1    1350 2100
	1    0    0    -1  
$EndComp
Wire Wire Line
	1500 2100 1700 2100
Text GLabel 4050 4050 0    50   Input ~ 0
Threshold
Wire Wire Line
	4550 4150 4750 4150
Wire Wire Line
	4550 4250 4750 4250
NoConn ~ 4550 4150
NoConn ~ 4550 4250
$Comp
L Device:R R2
U 1 1
P 9050 4400
F 0 "R2" V 8843 4400 50  0000 C CNN
F 1 "1K" V 8934 4400 50  0000 C CNN
F 2 "Resistor_THT:R_Axial_DIN0207_L6.3mm_D2.5mm_P7.62mm_Horizontal" V 8980 4400 50  0001 C CNN
F 3 "~" H 9050 4400 50  0001 C CNN
	1    9050 4400
	0    1    1    0   
$EndComp
$Comp
L Transistor_BJT:2SC1815 Q2
U 1 1
P 9400 4400
F 0 "Q2" H 9590 4446 50  0000 L CNN
F 1 "KSC1815YTA" H 9590 4355 50  0000 L CNN
F 2 "Package_TO_SOT_THT:TO-92L_Inline_Wide" H 9600 4325 50  0001 L CIN
F 3 "https://www.mouser.com/ProductDetail/ON-Semiconductor-Fairchild/KSC1815YTA?qs=sGAEpiMZZMshyDBzk1%2FWi8oN7VHZ91Ok9NiSl87vuMg%3D" H 9400 4400 50  0001 L CNN
	1    9400 4400
	1    0    0    -1  
$EndComp
$Comp
L power:GND #PWR015
U 1 1
P 9500 4650
F 0 "#PWR015" H 9500 4400 50  0001 C CNN
F 1 "GND" H 9505 4477 50  0000 C CNN
F 2 "" H 9500 4650 50  0001 C CNN
F 3 "" H 9500 4650 50  0001 C CNN
	1    9500 4650
	1    0    0    -1  
$EndComp
Wire Wire Line
	9500 4600 9500 4650
$Comp
L Device:R R6
U 1 1
P 9500 4050
F 0 "R6" H 9570 4096 50  0000 L CNN
F 1 "1K" H 9570 4005 50  0000 L CNN
F 2 "Resistor_THT:R_Axial_DIN0207_L6.3mm_D2.5mm_P7.62mm_Horizontal" V 9430 4050 50  0001 C CNN
F 3 "~" H 9500 4050 50  0001 C CNN
	1    9500 4050
	1    0    0    -1  
$EndComp
$Comp
L power:+3.3V #PWR013
U 1 1
P 9500 3900
F 0 "#PWR013" H 9500 3750 50  0001 C CNN
F 1 "+3.3V" H 9515 4073 50  0000 C CNN
F 2 "" H 9500 3900 50  0001 C CNN
F 3 "" H 9500 3900 50  0001 C CNN
	1    9500 3900
	1    0    0    -1  
$EndComp
Wire Wire Line
	9500 3900 9850 3900
Wire Wire Line
	9850 3900 9850 3950
Connection ~ 9500 3900
Wire Wire Line
	9850 4150 9850 4200
Wire Wire Line
	9850 4200 9500 4200
Connection ~ 9500 4200
$Comp
L Device:LED D2
U 1 1
P 9200 3150
F 0 "D2" H 9193 2895 50  0000 C CNN
F 1 "LED Trig" H 9193 2986 50  0000 C CNN
F 2 "LED_THT:LED_D3.0mm" H 9200 3150 50  0001 C CNN
F 3 "~" H 9200 3150 50  0001 C CNN
	1    9200 3150
	-1   0    0    1   
$EndComp
$Comp
L Device:R R5
U 1 1
P 9700 3150
F 0 "R5" V 9493 3150 50  0000 C CNN
F 1 "1K" V 9584 3150 50  0000 C CNN
F 2 "Resistor_THT:R_Axial_DIN0207_L6.3mm_D2.5mm_P7.62mm_Horizontal" V 9630 3150 50  0001 C CNN
F 3 "~" H 9700 3150 50  0001 C CNN
	1    9700 3150
	0    1    1    0   
$EndComp
Text GLabel 8700 3150 0    50   Input ~ 0
Shutter
Wire Wire Line
	9350 3150 9550 3150
$Comp
L SamacSys_Parts:3178 IC1
U 1 1
P 5550 2850
F 0 "IC1" V 5585 2750 50  0000 C CNN
F 1 "3178" V 5676 2750 50  0000 C CNN
F 2 "3178" H 7500 3250 50  0001 L CNN
F 3 "https://componentsearchengine.com/Datasheets/1/3403.pdf" H 7500 3150 50  0001 L CNN
F 4 "Adafruit Feather M0 with RFM95 LoRa Radio - 900MHz - RadioFruit" H 7500 3050 50  0001 L CNN "Description"
F 5 "8" H 7500 2950 50  0001 L CNN "Height"
F 6 "485-3178" H 7500 2850 50  0001 L CNN "Mouser2 Part Number"
F 7 "https://www.mouser.com/Search/Refine.aspx?Keyword=485-3178" H 7500 2750 50  0001 L CNN "Mouser2 Price/Stock"
F 8 "Adafruit" H 7500 2650 50  0001 L CNN "Manufacturer_Name"
F 9 "3178" H 7500 2550 50  0001 L CNN "Manufacturer_Part_Number"
	1    5550 2850
	0    1    1    0   
$EndComp
$Comp
L power:GND #PWR0104
U 1 1
P 9950 3400
F 0 "#PWR0104" H 9950 3150 50  0001 C CNN
F 1 "GND" H 9955 3227 50  0000 C CNN
F 2 "" H 9950 3400 50  0001 C CNN
F 3 "" H 9950 3400 50  0001 C CNN
	1    9950 3400
	1    0    0    -1  
$EndComp
Wire Wire Line
	9950 3150 9950 3400
Wire Wire Line
	9850 3150 9950 3150
NoConn ~ 6250 3100
Wire Wire Line
	1300 5500 2300 5500
$Comp
L Mechanical:MountingHole_Pad H1
U 1 1
P 1050 750
F 0 "H1" H 1150 799 50  0000 L CNN
F 1 " " H 1150 708 50  0000 L CNN
F 2 "MountingHole:MountingHole_3.7mm_Pad" H 1050 750 50  0001 C CNN
F 3 "~" H 1050 750 50  0001 C CNN
	1    1050 750 
	1    0    0    -1  
$EndComp
$Comp
L power:GND #PWR0115
U 1 1
P 1050 850
F 0 "#PWR0115" H 1050 600 50  0001 C CNN
F 1 "GND" H 1055 677 50  0000 C CNN
F 2 "" H 1050 850 50  0001 C CNN
F 3 "" H 1050 850 50  0001 C CNN
	1    1050 850 
	1    0    0    -1  
$EndComp
$Comp
L Switch:SW_Push SW2
U 1 1
P 1050 3600
F 0 "SW2" H 1050 3885 50  0000 C CNN
F 1 "SW_Arm" H 1050 3794 50  0000 C CNN
F 2 "Button_Switch_THT:KSA_Tactile_SPST" H 1050 3800 50  0001 C CNN
F 3 "~http://www.ckswitches.com/media/1457/ksa_ksl.pdf" H 1050 3800 50  0001 C CNN
	1    1050 3600
	1    0    0    -1  
$EndComp
$Comp
L power:GND #PWR010
U 1 1
P 850 3600
F 0 "#PWR010" H 850 3350 50  0001 C CNN
F 1 "GND" H 855 3427 50  0000 C CNN
F 2 "" H 850 3600 50  0001 C CNN
F 3 "" H 850 3600 50  0001 C CNN
	1    850  3600
	1    0    0    -1  
$EndComp
Text GLabel 1250 3600 2    50   Input ~ 0
ArmIn
Text GLabel 2000 3000 2    50   Input ~ 0
Poll
Wire Wire Line
	1500 3000 2000 3000
Wire Wire Line
	1250 3000 1500 3000
Connection ~ 1500 3000
Wire Wire Line
	1500 3000 1500 2950
$Comp
L Connector:TestPoint TP7Poll1
U 1 1
P 1500 2950
F 0 "TP7Poll1" H 1558 3068 50  0000 L CNN
F 1 "Poll" H 1558 2977 50  0000 L CNN
F 2 "TestPoint:TestPoint_Keystone_5010-5014_Multipurpose" H 1700 2950 50  0001 C CNN
F 3 "~" H 1700 2950 50  0001 C CNN
	1    1500 2950
	1    0    0    -1  
$EndComp
Text GLabel 4150 3650 0    50   Input ~ 0
ArmIn
Wire Wire Line
	6150 4450 6600 4450
Wire Wire Line
	6150 4350 6600 4350
Wire Wire Line
	6150 4250 6600 4250
Wire Wire Line
	6150 4150 6600 4150
Wire Wire Line
	6150 4050 6600 4050
Wire Wire Line
	6150 3950 6600 3950
Wire Wire Line
	6150 3850 6600 3850
Wire Wire Line
	6150 3750 6600 3750
Wire Wire Line
	6150 3650 6400 3650
Wire Wire Line
	6150 3550 6450 3550
Wire Wire Line
	6150 3450 6400 3450
Wire Wire Line
	6150 3350 6400 3350
Wire Wire Line
	8700 3150 8800 3150
Connection ~ 8800 3150
Wire Wire Line
	8800 3150 9050 3150
$Comp
L Connector:XLR5 J7
U 1 1
P 3350 5350
F 0 "J7" H 3350 5715 50  0000 C CNN
F 1 "XLR5 Male" H 3350 5624 50  0000 C CNN
F 2 "SamacSys_Parts:Jack_XLR_Neutrik_NC5MBH_Horizontal" H 3350 5350 50  0001 C CNN
F 3 " ~" H 3350 5350 50  0001 C CNN
	1    3350 5350
	1    0    0    -1  
$EndComp
Text GLabel 5700 6950 3    50   Input ~ 0
Laser
Wire Wire Line
	5700 6800 5700 6950
Connection ~ 5700 6800
Text GLabel 3050 5450 0    50   Input ~ 0
Laser
Wire Wire Line
	3200 5450 3050 5450
$Comp
L power:+5V #PWR016
U 1 1
P 3000 5150
F 0 "#PWR016" H 3000 5000 50  0001 C CNN
F 1 "+5V" H 3015 5323 50  0000 C CNN
F 2 "" H 3000 5150 50  0001 C CNN
F 3 "" H 3000 5150 50  0001 C CNN
	1    3000 5150
	1    0    0    -1  
$EndComp
Wire Wire Line
	3000 5350 3050 5350
Wire Wire Line
	3000 5150 3000 5350
$Comp
L power:GND #PWR028
U 1 1
P 4050 5350
F 0 "#PWR028" H 4050 5100 50  0001 C CNN
F 1 "GND" H 4055 5177 50  0000 C CNN
F 2 "" H 4050 5350 50  0001 C CNN
F 3 "" H 4050 5350 50  0001 C CNN
	1    4050 5350
	1    0    0    -1  
$EndComp
Wire Wire Line
	3650 5350 4050 5350
$Comp
L power:+3.3V #PWR017
U 1 1
P 3350 5650
F 0 "#PWR017" H 3350 5500 50  0001 C CNN
F 1 "+3.3V" H 3365 5823 50  0000 C CNN
F 2 "" H 3350 5650 50  0001 C CNN
F 3 "" H 3350 5650 50  0001 C CNN
	1    3350 5650
	-1   0    0    1   
$EndComp
Wire Wire Line
	3650 5950 3650 5450
Wire Wire Line
	5950 6550 5950 6650
$Comp
L power:+5V #PWR029
U 1 1
P 5950 6550
F 0 "#PWR029" H 5950 6400 50  0001 C CNN
F 1 "+5V" H 5965 6723 50  0000 C CNN
F 2 "" H 5950 6550 50  0001 C CNN
F 3 "" H 5950 6550 50  0001 C CNN
	1    5950 6550
	1    0    0    -1  
$EndComp
Wire Wire Line
	5400 6700 5800 6700
Wire Wire Line
	5700 6800 5800 6800
Text GLabel 5000 5850 2    50   Input ~ 0
AuxIn
Text GLabel 5000 6050 2    50   Input ~ 0
SensorIn
Wire Wire Line
	3650 5950 4600 5950
Text Label 5350 5850 0    50   ~ 0
HighLow
Text Label 5350 6050 0    50   ~ 0
LowHigh
$Comp
L Switch:SW_SPDT SW4
U 1 1
P 4800 5950
F 0 "SW4" H 4800 6235 50  0000 C CNN
F 1 "SW_SPDT" H 4800 6144 50  0000 C CNN
F 2 "Button_Switch_THT:SW_Slide_1P2T_CK_OS102011MS2Q" H 4800 5950 50  0001 C CNN
F 3 "~" H 4800 5950 50  0001 C CNN
	1    4800 5950
	1    0    0    -1  
$EndComp
$EndSCHEMATC
